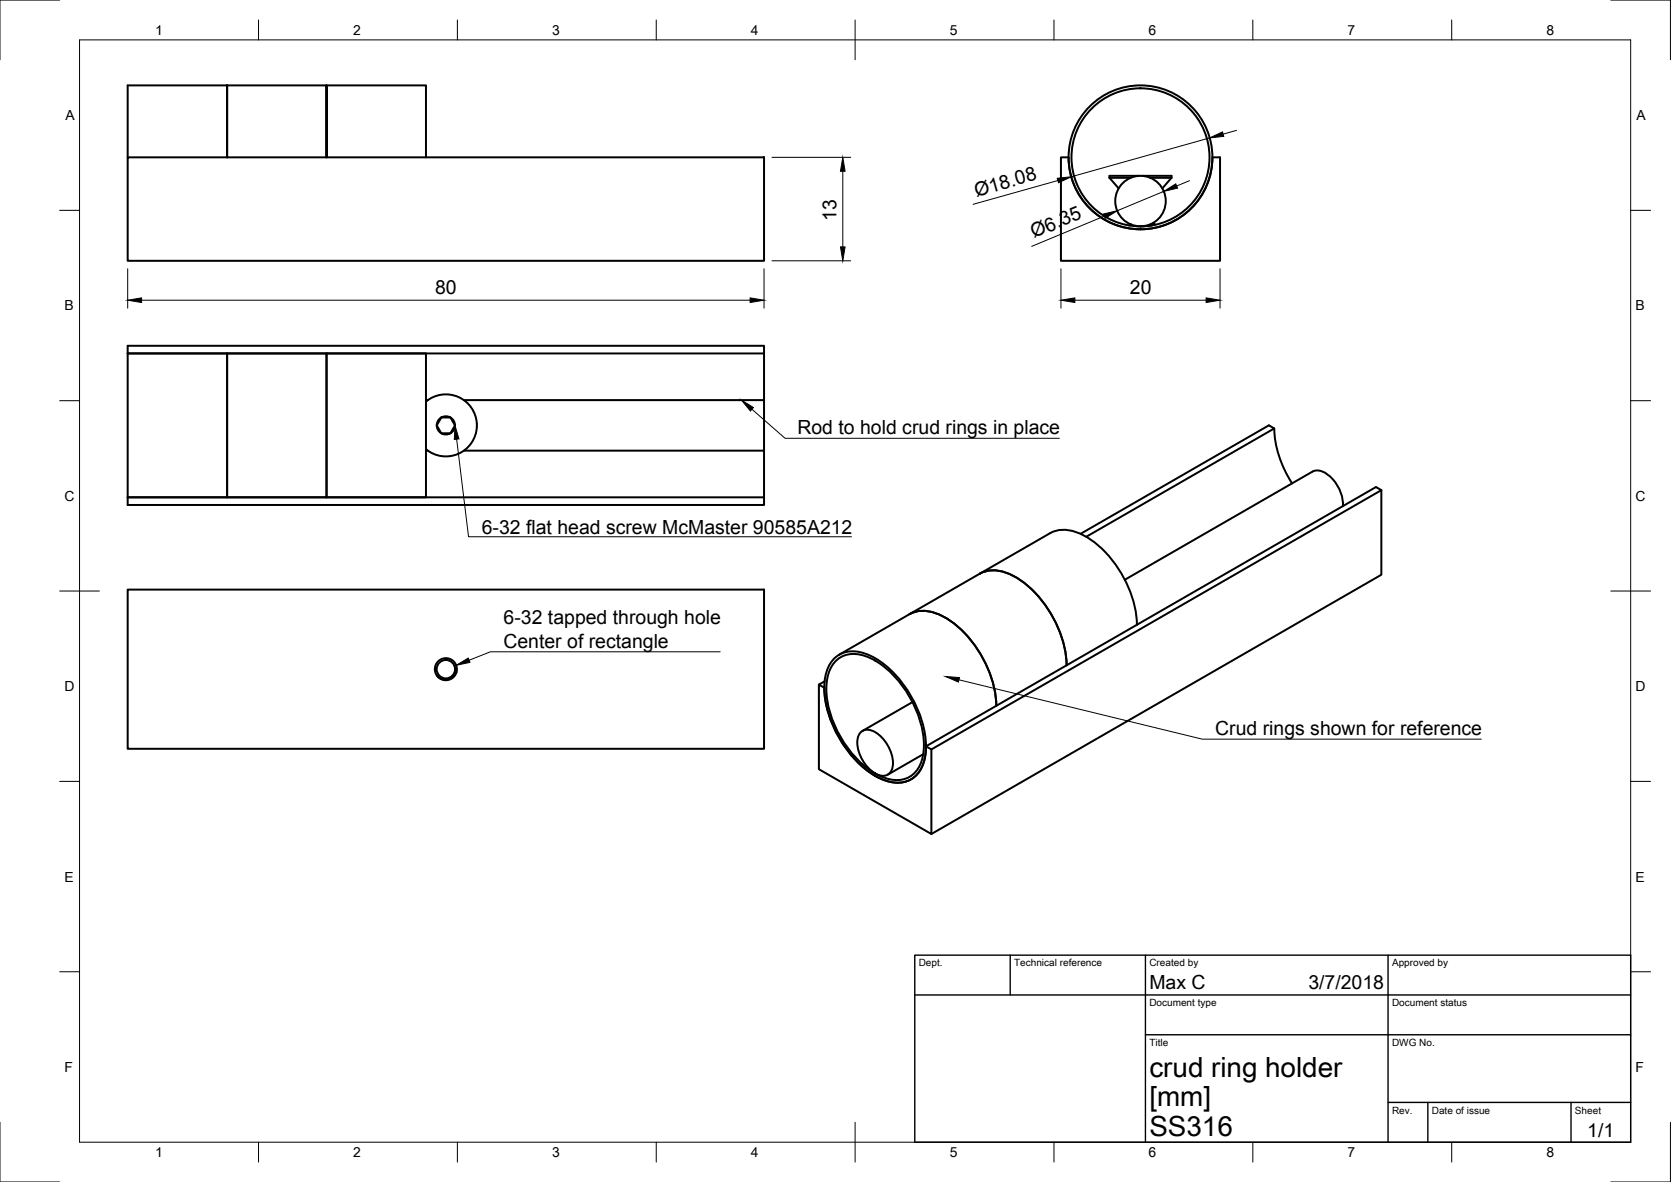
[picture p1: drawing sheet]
<svg xmlns="http://www.w3.org/2000/svg" width="420mm" height="297mm" viewBox="0 0 420 297" stroke-linecap="round" stroke-linejoin="round" font-family="sans-serif">
<!-- layer: Visible -->
<g fill="none" stroke="#000" stroke-width=".5">
<path d="M32.1 39.5v-18h25v18v-18h25v18v-18h25v18M32.1 39.5h160v26h-160zM266.8 39.5h1.9a18.1 18.1 0 0 0 18.1 18.1 18.1 18.1 0 0 0 18-18.1h2v26h-40zM279 44.7h5.3M279 44.7l2.3 2.6M284.3 56.4v.1M284.3 56.5l-.3 .2M284.4 56.4l-.1 .1M285.6 56.8h-.5M286.4 44.2h-7.4v.5M287 56.9h-.2M287.1 44.2h7.5v.5"/>
<path d="M289.2 44.7h5.4M289.7 56.6l-2.2 .2M289.9 56.1l.4 .2-1.5 .2M290.2 56.5h.1M290.3 56.3l-.1 .3M294.6 44.7l-2.3 2.6M32.1 88.8v36.2M32.1 88.8h25v36.2h-25M32.1 86.9h160v1.9h-160zM57.1 88.8h25v36.2h-25zM82.1 88.8h25v36.2h-25zM192.1 88.8v11.8"/>
<path d="M107.1 100.6h.5M107.1 113.3h.5M107.1 100.9a7.8 7.8 0 0 1 10.7 .7 7.8 7.8 0 0 1 0 10.6 7.8 7.8 0 0 1-10.7 .7M111 104.9h2.3M111 104.9l-.8 1.4a1.18 1.18 0 0 0 .2 1.6l.2 .3a1.18 1.18 0 0 0 1.6 .7h.3a1.18 1.18 0 0 0 1.4-1.1l.1-.3a1.18 1.18 0 0 0-.2-1.6l-.5-1M113.3 104.9a2.29 2.29 0 0 0-2.3 0M113.3 104.9a2.29 2.29 0 0 1 .6 3.5 2.29 2.29 0 0 1-3.5 0 2.29 2.29 0 0 1 .6-3.5M116.6 100.6h75.5M116.6 113.3h75.5M192.1 100.6v12.7M192.1 113.3v11.7M320.4 107.7a26.8 26.8 0 0 0 4.5 13.8"/>
<path d="M32.1 125v1.9h160v-1.9M32.1 125h160M271.7 134.2l47.3-27.3 1.4 .8-47.3 27.2M337.7 127.2a9.2 9.2 0 0 0-5.9-8.9h-1.2l-.6 .2-47.2 27.2M347.3 123.2l-1.3-.8-113.2 65.2M32.1 148.2h160v40h-160zM228.7 154.3a8.6 8.6 0 0 1 8.2 .5 28 28 0 0 1 13.6 22.6M228.7 154.3l35.4-20.3a8.6 8.6 0 0 1 8.2 .4 28 28 0 0 1 13.6 22.6M228.7 154.3l-17.7 10.2M246.4 144.2a8.6 8.6 0 0 1 8.2 .4 28 28 0 0 1 13.6 22.6M114.7 169.1l-.1-1.3a2.7 2.7 0 0 1-1.5 2.7l-.8 .3-.9-.1-.8-.3-.7-.5M207.3 171.2l-1.4 .8"/>
<path d="M209.7 165.5a7.6 7.6 0 0 1 9-.8 27.2 27.2 0 0 1 13.1 16.5 16.6 16.6 0 0 1-.1 11.8 6.8 6.8 0 0 1-8.9 3.2 24 24 0 0 1-12.6-12.3 21.2 21.2 0 0 1-2.3-15.4l.5-1.1zM210.1 166.1a7.3 7.3 0 0 1 8.6-.8 26.1 26.1 0 0 1 12.7 15.9 15.9 15.9 0 0 1-.2 11.3 6.5 6.5 0 0 1-8.5 3.1 23 23 0 0 1-12.1-11.8 20.3 20.3 0 0 1-2.2-14.8l.5-1.1zM229.4 176.4l-12.5 7.3M216.6 183.9a3.4 3.4 0 0 1 4.2 .6 9.6 9.6 0 0 1 3.7 8.2 2.65 2.65 0 0 1-1.7 2.2 2.65 2.65 0 0 1-2.8-.5 9.6 9.6 0 0 1-4.4-8.7l.2-.8zM232.1 189.5l-8.9 5.2M232.8 187.6l1.4 .7M232.8 187.6a9.6 9.6 0 0 1-3.3 8 7.8 7.8 0 0 1-8.1 .1 27.2 27.2 0 0 1-13.1-16.5 22.1 22.1 0 0 1-1-6.4l-1.4-.8v21.3l28.3 16.3v-21.3M234.2 188.3l113.1-65.1v21.2l-113.1 65.2"/>
<circle cx="286.8" cy="39.5" r="17.4"/>
<circle cx="286.8" cy="39.5" r="18.1"/>
<circle cx="286.8" cy="50.5" r="6.4"/>
<circle cx="112.1" cy="168.2" r="2.31"/>
<circle cx="112.1" cy="168.2" r="2.77"/>
</g>
<!-- layer: Border -->
<g fill="none" stroke="#000" stroke-width=".25">
<path d="M15 0h-15v15M20 10h390v277h-390zM65 5v5M115 5v5M165 5v5M215 5v10M265 5v5M315 5v5M365 5v5M405 0h15v15M15 52.9h5M410 52.9h5"/>
<path d="M15 100.7h5M410 100.7h5M15 148.5h10M405 148.5h10M15 196.4h5M410 196.4h5M15 244.2h5M410 244.2h5M0 282v15h15M65 287v5M115 287v5M165 287v5"/>
<path d="M215 282v10M265 287v5M315 287v5M365 287v5M420 282v15h-15"/>
</g>
<!-- layer: TitleBlock -->
<path d="M230 240h180v47h-180zM230 250h180M254 240v10M288 240v47M349 240v47M288 260h122M349 277h61M359 277v10M395 277v10" fill="none" stroke="#000" stroke-width=".35"/>
<!-- layer: Dimensions -->
<g fill="none" stroke="#000" stroke-width=".25">
<path d="M194.1 39.5h19.8M304.2 34.7l-34.8 9.7M310.9 32.8l-3.4 .9M211.9 43v19M266 45.4l-21.3 5.9M277.7 54.3l-18.3 7.6M292.6 48.1l-11.7 4.9M299.1 45.4l-3.2 1.3M32.1 67.5v9.9M35.6 75.4h153M192.1 67.5v9.9M194.1 65.5h19.8"/>
<path d="M266.8 67.5v9.9M270.3 75.4h33M306.8 67.5v9.9"/>
</g>
<path d="M304.2 34.7l3.2-1.6 .3 1.2zM211.9 39.5l.6 3.5h-1.2zM265.8 44.8l3.6-.4-3.3 1.5zM277.4 53.8l3.5-.8-3 1.9zM292.6 48.1l3-1.9 .5 1.1zM32.1 75.4l3.5-.5v1.1zM188.6 74.9l3.5 .5-3.5 .6zM211.3 62h1.2l-.6 3.5zM266.8 75.4l3.5-.5v1.1zM303.3 74.9l3.5 .5-3.5 .6z" fill="#000" stroke="#000" stroke-width=".25"/>
<!-- layer: Annotations -->
<path d="M114.4 106.9l1 3.4-1.2 .1zM186.4 100.6l3.1 1.8-.8 .9zM114.7 167.2l3-1.8 .5 1.1zM237.7 170l3.6 .3-.3 1.1z" fill="#000" stroke="#000" stroke-width=".25"/>
<path d="M114.8 110.4l3 24.5h96.3M189.1 102.9l8.3 7.2h69M181.1 163.8h-57.8l-5.3 2.1M241.1 170.8l61.2 15h70.2" fill="none" stroke="#000" stroke-width=".25"/>
<g font-size="7">
<text x="289" y="270.5">crud ring holder</text>
<text x="289" y="278">[mm]</text>
<text x="289" y="285.5">SS316</text>
</g>
<g font-size="4.9">
<text x="245.5" y="49.4" transform="rotate(-16 245.5 49.4)">Ø18.08</text>
<text x="210.3" y="55.4" transform="rotate(-90 210.3 55.4)">13</text>
<text x="260" y="59.9" transform="rotate(-23 260 59.9)">Ø6.35</text>
<text x="109.4" y="73.9">80</text>
<text x="284.1" y="73.9">20</text>
<text x="200.5" y="109.1">Rod to hold crud rings in place</text>
<text x="121.1" y="134.2">6-32 flat head screw McMaster 90585A212</text>
<text x="126.6" y="156.9">6-32 tapped through hole</text>
<text x="126.6" y="162.8">Center of rectangle</text>
<text x="305.6" y="184.7">Crud rings shown for reference</text>
<text x="289" y="248.5">Max C</text>
<text x="329" y="248.5">3/7/2018</text>
<text x="399.1" y="285.6">1/1</text>
</g>
<g font-size="3.5">
<text x="39" y="8.8">1</text>
<text x="88.8" y="8.8">2</text>
<text x="138.8" y="8.8">3</text>
<text x="188.8" y="8.8">4</text>
<text x="238.8" y="8.8">5</text>
<text x="288.8" y="8.8">6</text>
<text x="338.8" y="8.8">7</text>
<text x="388.8" y="8.8">8</text>
<text x="16.4" y="30.2">A</text>
<text x="411.4" y="30.2">A</text>
<text x="16.2" y="78">B</text>
<text x="411.2" y="78">B</text>
<text x="16.3" y="125.9">C</text>
<text x="411.3" y="125.9">C</text>
<text x="16.2" y="173.7">D</text>
<text x="411.2" y="173.7">D</text>
<text x="16.3" y="221.5">E</text>
<text x="411.3" y="221.5">E</text>
<text x="16.3" y="269.4">F</text>
<text x="411.3" y="269.4">F</text>
<text x="39" y="290.8">1</text>
<text x="88.8" y="290.8">2</text>
<text x="138.8" y="290.8">3</text>
<text x="188.8" y="290.8">4</text>
<text x="238.8" y="290.8">5</text>
<text x="288.8" y="290.8">6</text>
<text x="338.8" y="290.8">7</text>
<text x="388.8" y="290.8">8</text>
</g>
<g font-size="2.5">
<text x="231" y="242.8">Dept.</text>
<text x="255" y="242.8">Technical reference</text>
<text x="289" y="242.8">Created by</text>
<text x="350" y="242.8">Approved by</text>
<text x="289" y="252.8">Document type</text>
<text x="350" y="252.8">Document status</text>
<text x="289" y="262.8">Title</text>
<text x="350" y="262.8">DWG No.</text>
<text x="350" y="279.8">Rev.</text>
<text x="360" y="279.8">Date of issue</text>
<text x="396" y="279.8">Sheet</text>
</g>
</svg>
